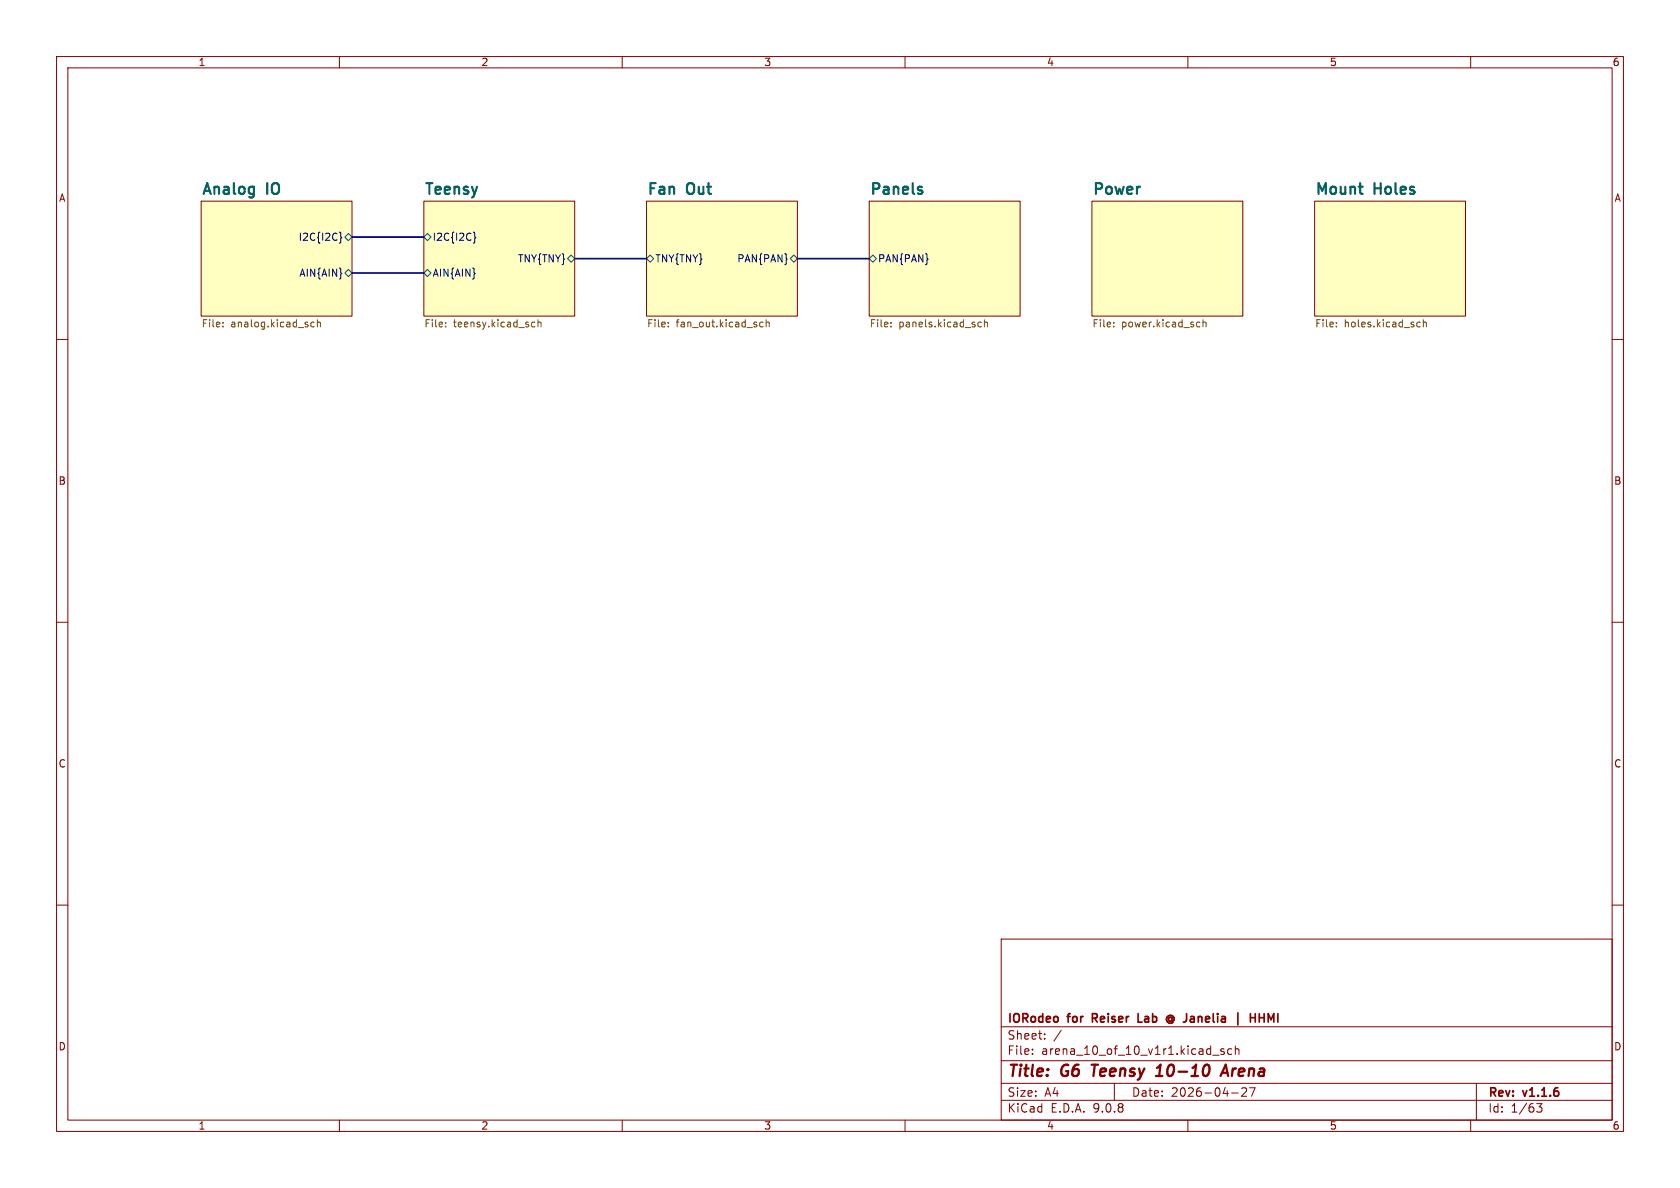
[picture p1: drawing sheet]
<svg xmlns="http://www.w3.org/2000/svg" width="297mm" height="210mm" viewBox="0 0 297 210" stroke-linecap="round" stroke-linejoin="round" font-family="sans-serif">
<g fill="none" stroke="#840000" stroke-width=".18">
<path d="M10 10h277v190h-277zM12 12h273v186h-273zM60 10v2M110 10v2M160 10v2M210 10v2M260 10v2M35.6 35.6h26.6v20.3h-26.6zM74.9 35.6h26.7v20.3h-26.7zM114.3 35.6h26.7v20.3h-26.7zM153.7 35.6h26.6v20.3h-26.6zM193 35.6h26.7v20.3h-26.7z"/>
<path d="M232.4 35.6h26.7v20.3h-26.7zM10 60h2M285 60h2M10 110h2M285 110h2M10 160h2M177 166h108v32h-108zM285 160h2M60 198v2M110 198v2M160 198v2M177 194.5h108"/>
<path d="M177 191.5h108M177 187.5h108M177 181.5h108M182.5 186.3v.1M182.5 185.5v.1M184.7 183.6v.1M184.7 182.8v.1M187.6 182.1l-1.3 2M197 191.5v3M210 198v2M214.4 186.5h1.1M216.4 185.5l-.4-.1-.2 .2 .1 .2 .5 .2v.3h-.6"/>
<path d="M217.7 193.2h1.2M217.7 185.5l-.4-.1-.3 .3v.4l.2 .2h.5M218.4 185.5l.2-.1 .4 .1v.9M218.4 184.9v1.5M219.5 192.4l.6-.1 .2 .1 .1 .3-.9 1.1h.9M220.9 192.3h1l-.7 1.5M260 198v2M261 191.5v6.5M271.7 195.1h.9l-.5 .6 .4 .1v.7l-.2 .1-.6-.1"/>
</g>
<path d="M193 188.2h1.1M193.6 188.2l-.3 2M204.3 190.2h1.2M204.5 188.8l.7-.6-.3 2M215.8 190.2l.9-2 .4 2M216 189.6h1" fill="none" stroke="#840000" stroke-width=".4"/>
<path d="M193.1 180h.6M193.7 179.2h-.6v1.5M201.2 179.2v1.5h.7M206.6 179.5a.59 .59 0 0 1 .8 .2 .59 .59 0 0 1-.1 .8l-.1-.1M206.7 179.9l.3-.1 .2 .2M207.2 179.8v.6M222.6 179.9h.9M223.5 179.2v1.5M207.2 180.4l-.2 .1h-.3M207.4 180.7l-.5 .2-.3-.1" fill="none" stroke="#840000" stroke-width=".3"/>
<g fill="#ffffc2" stroke="#ffffc2" stroke-width=".18">
<path d="M114.3 35.6h26.7v20.3h-26.7z"/>
<path d="M153.7 35.6h26.6v20.3h-26.6z"/>
<path d="M232.4 35.6h26.7v20.3h-26.7z"/>
<path d="M193 35.6h26.7v20.3h-26.7z"/>
<path d="M74.9 35.6h26.7v20.3h-26.7z"/>
<path d="M35.6 35.6h26.6v20.3h-26.6z"/>
</g>
<path d="M61 41.9l.6-.6 .6 .6-.6 .6zM61 48.3l.6-.7 .6 .7-.6 .6zM74.9 41.9l.7-.6 .6 .6-.6 .6zM74.9 48.3l.7-.7 .6 .7-.6 .6zM100.3 45.7l.7-.6 .6 .6-.6 .7zM114.3 45.7l.6-.6 .7 .6-.7 .7zM139.7 45.7l.6-.6 .7 .6-.7 .7zM153.7 45.7l.6-.6 .6 .6-.6 .7z" fill="none" stroke="#006464" stroke-width=".18"/>
<g fill="none" stroke="#725600" stroke-width=".18">
<path d="M39.4 57.7v.1M39.4 57v.1M55 57.5l.2 .3 .4-.1M55.6 57l-.4-.1-.2 .3M56.1 57.1l.2-.2 .3 .1v.8M56.1 56.5v1.3M78.8 57.7v.1M78.8 57v.1M94.2 56.9l.4 .1M94.6 57.7l-.4 .1M95.1 57.1l.2-.2 .3 .1 .1 .8M95.1 56.5v1.3"/>
<path d="M118.1 57.7v.1M118.1 57v.1M134.9 57l-.4-.1-.2 .3 .1 .5h.5M135.4 57.1l.2-.2 .3 .1 .1 .8M135.4 56.5v1.3M157.5 57.7v.1M157.5 57v.1M172.9 57.7l.2 .1 .4-.1M173.5 57l-.4-.1-.2 .2M174 57.1l.2-.2 .3 .1 .1 .8M174 56.5v1.3M196.9 57.7v.1"/>
<path d="M196.9 57v.1M211.8 56.9l.3 .1M212.1 57.7l-.3 .1M212.7 57.1l.2-.2 .3 .1v.8M212.7 56.5v1.3M236.3 57.7v.1M236.3 57v.1M250.7 56.9l.4 .1M251.1 57.7l-.4 .1M251.6 57.1l.2-.2 .3 .1 .1 .8M251.6 56.5v1.3"/>
</g>
<path d="M163 33.7l.1 .2-.1 .3" fill="none" stroke="#006464" stroke-width=".38"/>
<path d="M60 41l.2 .2v.6l.2 .2-.2 .2v.6l-.2 .2M83.7 41l.2 .2v.6l.2 .2-.2 .2v.6l-.2 .2" fill="none" stroke="#000084" stroke-width=".18"/>
<path d="M62.2 41.9h12.7M62.2 48.3h12.7M101.6 45.7h12.7M141 45.7h12.7" fill="none" stroke="#000084" stroke-width=".3"/>
<g font-size="2.8" fill="#840000">
<text x="178" y="190.9">Title:</text>
<text x="187.7" y="190.9">G6</text>
<text x="193.9" y="190.9">Teensy</text>
<text x="206.1" y="190.9">10-10</text>
<text x="218.5" y="190.9">Arena</text>
</g>
<g font-size="2.7" fill="#006464">
<text x="35.6" y="34.5">Analog</text>
<text x="47.3" y="34.5">IO</text>
<text x="74.9" y="34.5">Teensy</text>
<text x="114.3" y="34.5">Fan</text>
<text x="121.6" y="34.5">Out</text>
<text x="153.7" y="34.5">Panels</text>
<text x="193" y="34.5">Power</text>
<text x="232.4" y="34.5">Mount</text>
<text x="243.1" y="34.5">Holes</text>
</g>
<g font-size="2.1" fill="#840000">
<text x="178" y="184">Sheet:</text>
<text x="178" y="181.2">IORodeo</text>
<text x="188.9" y="181.2">for</text>
<text x="193.8" y="181.2">Reiser</text>
<text x="202.4" y="181.2">Lab</text>
<text x="208.1" y="181.2">@ Janelia</text>
<text x="221.5" y="181.2">|</text>
<text x="224.7" y="181.2">HHMI</text>
<text x="178" y="186.7">File:</text>
<text x="184.1" y="186.7">arena_10_of_10_v1r1.kicad_sch</text>
<text x="178" y="196.9">KiCad</text>
<text x="178" y="194.1">Size:</text>
<text x="184.7" y="194.1">A4</text>
<text x="185.7" y="196.9">E.D.A.</text>
<text x="193.3" y="196.9">9.0.8</text>
<text x="200" y="194.1">Date:</text>
<text x="207" y="194.1">2026-04-27</text>
<text x="263" y="194.3">Rev:</text>
<text x="263" y="196.9">Id:</text>
<text x="267.1" y="196.9">1/63</text>
<text x="269.4" y="194.3">v1.1.6</text>
</g>
<g font-size="1.8" fill="#840000">
<text x="35" y="11.9">1</text>
<text x="85" y="11.9">2</text>
<text x="135" y="11.9">3</text>
<text x="185" y="11.9">4</text>
<text x="235" y="11.9">5</text>
<text x="285" y="11.9">6</text>
<text x="10.3" y="35.9">A</text>
<text x="285.3" y="35.9">A</text>
<text x="10.3" y="85.9">B</text>
<text x="285.3" y="85.9">B</text>
<text x="10.3" y="135.9">C</text>
<text x="285.3" y="135.9">C</text>
<text x="10.3" y="185.9">D</text>
<text x="285.3" y="185.9">D</text>
<text x="35" y="199.9">1</text>
<text x="85" y="199.9">2</text>
<text x="135" y="199.9">3</text>
<text x="185" y="199.9">4</text>
<text x="235" y="199.9">5</text>
<text x="285" y="199.9">6</text>
</g>
<g font-size="1.8" fill="#000084">
<text x="52.7" y="42.8">I2C{I2C}</text>
<text x="76.4" y="42.8">I2C{I2C}</text>
<text x="91.5" y="46.6">TNY{TNY}</text>
<text x="115.8" y="46.6">TNY{TNY}</text>
<text x="130.2" y="46.6">PAN{PAN}</text>
<text x="155.1" y="46.6">PAN{PAN}</text>
<text x="52.8" y="49.1">AIN{AIN}</text>
<text x="76.4" y="49.1">AIN{AIN}</text>
</g>
<g font-size="1.8" fill="#725600">
<text x="35.6" y="58.2">File:</text>
<text x="40.8" y="58.2">analog.kicad_sch</text>
<text x="74.9" y="58.2">File:</text>
<text x="80.2" y="58.2">teensy.kicad_sch</text>
<text x="114.3" y="58.2">File:</text>
<text x="119.5" y="58.2">fan_out.kicad_sch</text>
<text x="153.7" y="58.2">File:</text>
<text x="158.9" y="58.2">panels.kicad_sch</text>
<text x="193" y="58.2">File:</text>
<text x="198.3" y="58.2">power.kicad_sch</text>
<text x="232.4" y="58.2">File:</text>
<text x="237.6" y="58.2">holes.kicad_sch</text>
</g>
</svg>
